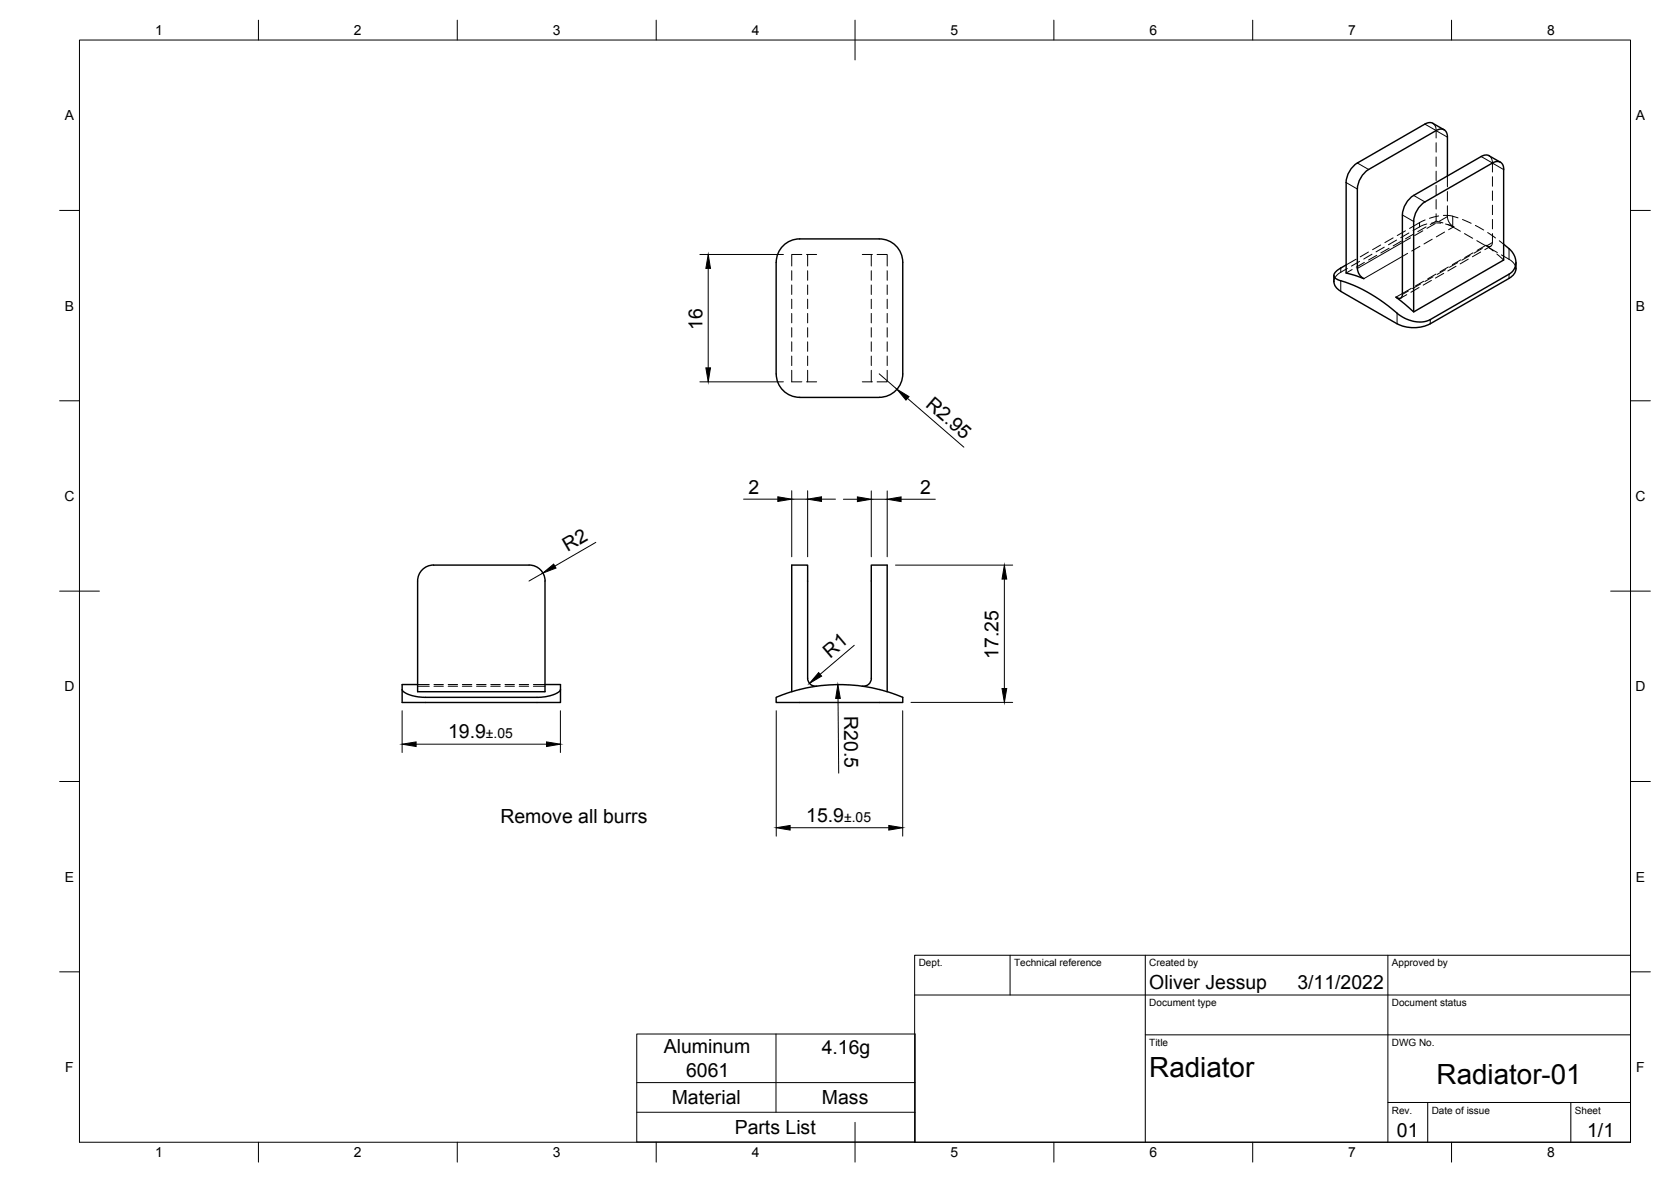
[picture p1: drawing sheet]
<svg xmlns="http://www.w3.org/2000/svg" width="420mm" height="297mm" viewBox="0 0 420 297" stroke-linecap="round" stroke-linejoin="round" font-family="sans-serif">
<!-- layer: Visible -->
<g fill="none" stroke="#000" stroke-width=".36">
<path d="M358.3 31.2l-17 9.8M358.3 31.2l.9-.4h.7l3.2 1.8M374.4 39.1l2.9 1.7M374.4 39.1l-1.1-.1-.9 .3-16.9 9.8a6.3 6.3 0 0 0-2.9 4.9v20a.91 .91 0 0 1-.5 1 .91 .91 0 0 1-1.1-.3l4.5 3.7 22.6-13.1v-22.7a1.71 1.71 0 0 0-.8-1.8 1.71 1.71 0 0 0-2 .2l-17 9.7a6.3 6.3 0 0 0-2.8 4.9v22.8M338.5 45.9v22.7l4.4 1.4a3.1 3.1 0 0 1-1.6-2.5M341.3 47.5v20M341.3 41a6.3 6.3 0 0 0-2.8 4.9M344.1 42.6l17-9.8a1.73 1.73 0 0 1 2-.2 1.73 1.73 0 0 1 .8 1.9v9.7M344.1 42.6a6.3 6.3 0 0 0-2.8 4.9M335.4 69.2v1.6M378.1 61.4l2 1.7 .9 1.9 .2 1-.2 1-.6 1.1-.7 .6-20.5 11.8-1.8 .4-1.9-.1-1.8-.6-1.7-.9a40.5 40.5 0 0 0-15.9-9.1l-.7-.8 .2-.7 .7-.8 2.2-1.3M381.2 65.9v1.6"/>
<path d="M381.2 67.5a3 3 0 0 1-1.8 2.5l-19.8 11.4a9.2 9.2 0 0 1-8.3 0l-14.2-8.2-.9-.7a2.41 2.41 0 0 1-.8-1.7M201.1 99.9h20M201.1 99.9a5.9 5.9 0 0 1-5.9-5.9v-28.1a5.9 5.9 0 0 1 5.9-5.9h20a5.9 5.9 0 0 1 5.9 5.9v28.1a5.9 5.9 0 0 1-5.9 5.9M106.2 143.2a3.9 3.9 0 0 1 2.8-1.2h24a4 4 0 0 1 4.1 4l-.1 27.8h-32v-27.8a4 4 0 0 1 1.2-2.8zM101.1 173.3l.4 .5 1.1 .7 2 .5 2 .2h29.3l1.6-.2 1.9-.5 1.2-.7 .3-.5M105 172h-3.9v4.5h39.8v-4.5h-3.9M195.2 175.2l4.5-1.5a41 41 0 0 1 22.8 0l4.5 1.5v1.3h-31.8zM205.4 172.4a2 2 0 0 1-2.3-1.9v-28.5h-4v31.8M216.8 172.4a1.97 1.97 0 0 0 2.3-1.9v-28.5h4v31.8"/>
</g>
<!-- layer: Visible Narrow -->
<g fill="none" stroke="#000" stroke-width=".25">
<path d="M358.3 31.2l2.8 1.6M372.4 39.3l2.9 1.7M338.5 45.9l2.8 1.6M341.3 41l2.8 1.6M352.6 54l2.9 1.7M355.5 49.1l2.8 1.6M337.1 70.6v2.6M351.3 78.7v2.7M352.6 73.8l-1.6 .9M352.6 64.4l-9.7 5.6M352.6 60.9l-11.3 6.6M379.4 68.9v1.1"/>
<path d="M359.6 80.3v1.1"/>
</g>
<!-- layer: Hidden -->
<g fill="none" stroke="#000" stroke-width=".25">
<path d="M360.3 31l.7 1 .1 2.7M361.1 35.9v2.3M361.1 39.4v2.4M374.4 39.1l.5 .5 .3 1 .1 2.6M350.3 59.8l-2.1 1.2M353.4 58l-2.1 1.2M354.2 58.6l-2 1.1M355.5 58.8l-2.1 1.2M358.3 55.3l-3.9 2.1M358.6 57l-2.1 1.2M358.8 56.3l-1.4 .5-2.1 1.2M359.9 56.1h2.4"/>
<path d="M361.1 55.6l1.7 .4M361.1 55.6l-1.5 .8M361.1 43v2.4M361.1 46.6v2.4M361.1 50.2v2.3M361.1 53.7v1.9M361.7 54.3l-2.3 .5M362.9 54.1l1.9 .1 1.8 .6M363.5 56.3l1.3 .5 2.4 1.3M363.9 51.7v2.7a3 3 0 0 0 1.6 2.6l-1.6-.6M363.9 44.2v2.8M363.9 48.1v2.4"/>
<path d="M367.7 55.2l2.2 .9M368.2 58.7l2.1 1.2M371 56.6l2.1 1.2M374.1 58.4l1.9 1.4M375.3 58.7v2.2a.91 .91 0 0 1-.6 1 .91 .91 0 0 1-1.1-.3l1.9 1.5M375.3 44.4v2.4M375.3 48v2.4M375.3 51.6v2.3M375.3 55.1v2.4M199.1 68v2.4M199.1 71.6v2.4M199.1 75.2v2.4"/>
<path d="M199.1 78.8v2.3M201.6 64h-2.5v2.9M202.8 64h2.5M203.1 64v2.9M203.1 68v2.4M203.1 71.6v2.4M203.1 75.2v2.4M203.1 78.8v2.3M216.8 64h2.6M219.1 64v2.9M219.1 68v2.4M219.1 71.6v2.4"/>
<path d="M219.1 75.2v2.4M219.1 78.8v2.3M220.5 64h2.6v2.9M223.1 68v2.4M223.1 71.6v2.4M223.1 75.2v2.4M223.1 78.8v2.3M338.8 67.5a7.6 7.6 0 0 0-2.8 1.8l-.5 .8-.1 .7M340 67.7l-1.5 .9M341 65.1l-2.5 1.5M341.9 65.7l-2.1 1.2M343.1 65.9l-2.1 1.2"/>
<path d="M344.1 63.3l-2.1 1.2M345 63.9l-2.1 1.2M346.2 64.2l-2.1 1.1M347.2 61.6l-2.1 1.1M348.1 62.1l-2.1 1.2M349.3 62.4l-2.1 1.2M351.2 60.3l-2.1 1.2M352.4 60.6l-2.1 1.2M353.7 74l-1.5 .9M356.8 72.2l-2 1.3M359.9 70.5l-2.1 1.2M363 68.7l-2.1 1.2"/>
<path d="M366.1 66.9l-2.1 1.2M369.2 65.1l-2.1 1.2M371.3 60.5l2.1 1.2M372.3 63.3l-2.1 1.2M374.4 62.3l2.1 1.2M374.8 61.9l-1.5 .8M376.4 63.8l1.7 1.5M377 60.5l1.1 .9M377.5 64.1a8.1 8.1 0 0 1 3.1 2l.4 .7 .2 .7M199.1 93.1v2.9h2.5M199.1 82.3v2.4M199.1 85.9v2.4"/>
<path d="M199.1 89.5v2.4M202.8 96h2.5M203.1 82.3v2.4M203.1 85.9v2.4M203.1 89.5v2.4M203.1 93.1v2.9M216.8 96h2.6M219.1 82.3v2.4M219.1 85.9v2.4M219.1 89.5v2.4M219.1 93.1v2.9M223.1 93.1v2.9h-2.6"/>
<path d="M223.1 82.3v2.4M223.1 85.9v2.4M223.1 89.5v2.4M105 172h2.9M105 172.5h2.9M109.1 172h2.4M109.1 172.5h2.4M112.7 172h2.4M112.7 172.5h2.4M116.2 172h2.4M116.2 172.5h2.4M119.8 172h2.4"/>
<path d="M119.8 172.5h2.4M123.4 172h2.4M123.4 172.5h2.4M127 172h2.3M127 172.5h2.3M130.6 172h2.3M130.6 172.5h2.3M134.1 172h2.9M134.1 172.5h2.9"/>
</g>
<!-- layer: Hidden Narrow -->
<g fill="none" stroke="#000" stroke-width=".25">
<path d="M361.1 32.8l2.8 1.7M354.7 59.8l-2.1 1.1M356.9 56v1M357.8 58l-2.1 1.2M360.8 56.2l-2 1.2M363.2 58.3l-2.1 1.2M363.9 54.4l-2 1.2M365.3 54.3v2.7M365.5 57l-1.3 .7M375.3 41l2.8 1.6M337.1 67.4v1M353.9 63.7l-1.3 .7"/>
<path d="M354.1 73.1l-1.5 .9M354.9 72.5l-2.3 1.3M357 61.9l-2 1.2M357.2 71.3l-2 1.2M358 70.7l-2.1 1.2M360.1 60.1l-2 1.2M360.3 69.6l-2 1.1M361.1 68.9l-2.1 1.2M363.4 67.8l-2 1.2M364.2 67.1l-2.1 1.2M366.5 66l-2.1 1.2M367.3 65.3l-2.1 1.2"/>
<path d="M369.6 64.2l-2 1.2M370.4 63.5l-2.1 1.2M372.7 62.4l-2.1 1.2M373.6 61.6l-2.2 1.3M375.3 60.9l-1.6 .9M379.4 62.5v2.7"/>
</g>
<!-- layer: BORDER -->
<g fill="none" stroke="#000" stroke-width=".25">
<path d="M20 10.1h390v276.9h-390zM65 5.1v5M115 5.1v5M165 5.1v5M215 5.1v10M265 5.1v5M315 5.1v5M365 5.1v5M15 52.9h5M410 52.9h5M15 100.7h5M410 100.7h5"/>
<path d="M15 148.6h10M405 148.6h10M15 196.4h5M410 196.4h5M15 244.2h5M410 244.2h5M65 287v5M115 287v5M165 287v5M215 282.1v9.9M265 287v5M315 287v5"/>
<path d="M365 287v5"/>
</g>
<!-- layer: TITLEBLOCK -->
<path d="M230 240.1h180v46.9h-180zM230 250h180M254 240.1v9.9M288 240.1v46.9M349 240.1v46.9M288 260.1h122M349 277.1h61M359 277.1v9.9M395 277.1v9.9" fill="none" stroke="#000" stroke-width=".25"/>
<!-- layer: FD_Dimensions -->
<g fill="none" stroke="#000" stroke-width=".25">
<path d="M176 64h21M178.1 67.4v25M176 96h21M221.1 93.9l4.4 3.9M228.2 100.1l14.2 12.3M149.8 136.3l-10.3 6M187 125.4h8.6M199.1 123.3v16.6M199.1 125.4h4M203.1 123.3v16.6M206.6 125.4h3.5M212.1 125.5h3.5"/>
<path d="M219.1 125.5h4M219.1 123.4v16.5M223.1 123.4v16.5M226.6 125.5h8.6M136.5 144l-3.5 2M225.2 142h29.4M252.5 145.5v27.5M101.1 178.6v10.5M140.9 178.6v10.5M195.2 178.6v31.5M210.7 175.5l.2 18.8M214.8 162.2l-8.6 7.3"/>
<path d="M227 178.6v31.5M229.1 176.5h25.5M104.6 187h32.8M198.7 208h24.8"/>
</g>
<g fill="#000" stroke="#000" stroke-width=".25">
<path d="M178.1 64l.5 3.4h-1.1zM177.5 92.4h1.1l-.5 3.6zM225.5 97.8l3.1 1.9-.8 .8zM195.6 124.8l3.5 .6-3.5 .6zM203.1 125.4l3.5-.6v1.2zM215.6 124.9l3.5 .6-3.5 .6zM223.1 125.5l3.5-.6v1.2zM136.5 144l2.7-2.2 .6 1zM252.5 142l.6 3.5h-1.2zM205.8 169l.8 .9-3.1 1.8zM210.7 172l.6 3.5h-1.2zM251.9 173h1.2l-.6 3.5z"/>
<path d="M101.1 187l3.5-.6v1.2zM137.4 186.4l3.5 .6-3.5 .6zM195.2 208l3.5-.6v1.2zM223.5 207.4l3.5 .6-3.5 .6z"/>
</g>
<!-- layer: Custom Tables -->
<path d="M160.1 259.8h70v27.2h-70zM195.1 259.8v19.7M160.1 279.5h70M160.1 272.1h70" fill="none" stroke="#000" stroke-width=".25"/>
<g font-size="7">
<text x="289" y="270.6">Radiator</text>
<text x="361.2" y="272.3">Radiator-01</text>
</g>
<g font-size="4.9">
<text x="176.6" y="82.8" transform="rotate(-90 176.6 82.8)">16</text>
<text x="232.6" y="102" transform="rotate(41 232.6 102)">R2.95</text>
<text x="188.2" y="124">2</text>
<text x="231.3" y="124.1">2</text>
<text x="142.7" y="138.8" transform="rotate(-30 142.7 138.8)">R2</text>
<text x="208.7" y="165.5" transform="rotate(-40 208.7 165.5)">R1</text>
<text x="251.1" y="165.6" transform="rotate(-90 251.1 165.6)">17.25</text>
<text x="112.7" y="185.6">19.9</text>
<text x="212.2" y="180" transform="rotate(89 212.2 180)">R20.5</text>
<text x="125.8" y="206.8">Remove all burrs</text>
<text x="202.7" y="206.6">15.9</text>
<text x="289" y="248.5">Oliver Jessup</text>
<text x="326.2" y="248.5">3/11/2022</text>
<text x="166.9" y="264.7">Aluminum</text>
<text x="206.6" y="264.8">4.16g</text>
<text x="172.5" y="270.6">6061</text>
<text x="168.9" y="277.5">Material</text>
<text x="206.7" y="277.5">Mass</text>
<text x="184.7" y="285">Parts List</text>
<text x="351.3" y="285.7">01</text>
<text x="399.1" y="285.7">1/1</text>
</g>
<g font-size="3.5">
<text x="39" y="8.8">1</text>
<text x="89" y="8.8">2</text>
<text x="139" y="8.8">3</text>
<text x="189" y="8.8">4</text>
<text x="239" y="8.8">5</text>
<text x="289" y="8.8">6</text>
<text x="339" y="8.8">7</text>
<text x="389" y="8.8">8</text>
<text x="16.3" y="30.2">A</text>
<text x="411.3" y="30.2">A</text>
<text x="16.3" y="78">B</text>
<text x="411.3" y="78">B</text>
<text x="16.2" y="125.9">C</text>
<text x="411.2" y="125.9">C</text>
<text x="16.2" y="173.7">D</text>
<text x="411.2" y="173.7">D</text>
<text x="122.2" y="185.6">±.05</text>
<text x="212.3" y="206.6">±.05</text>
<text x="16.3" y="221.6">E</text>
<text x="411.3" y="221.6">E</text>
<text x="16.4" y="269.4">F</text>
<text x="411.4" y="269.4">F</text>
<text x="39" y="290.8">1</text>
<text x="89" y="290.8">2</text>
<text x="139" y="290.8">3</text>
<text x="189" y="290.8">4</text>
<text x="239" y="290.8">5</text>
<text x="289" y="290.8">6</text>
<text x="339" y="290.8">7</text>
<text x="389" y="290.8">8</text>
</g>
<g font-size="2.5">
<text x="231" y="242.9">Dept.</text>
<text x="255" y="242.9">Technical reference</text>
<text x="289" y="242.9">Created by</text>
<text x="350" y="242.9">Approved by</text>
<text x="289" y="252.8">Document type</text>
<text x="350" y="252.8">Document status</text>
<text x="289" y="262.9">Title</text>
<text x="350" y="262.9">DWG No.</text>
<text x="350" y="279.9">Rev.</text>
<text x="360" y="279.9">Date of issue</text>
<text x="396" y="279.9">Sheet</text>
</g>
</svg>
